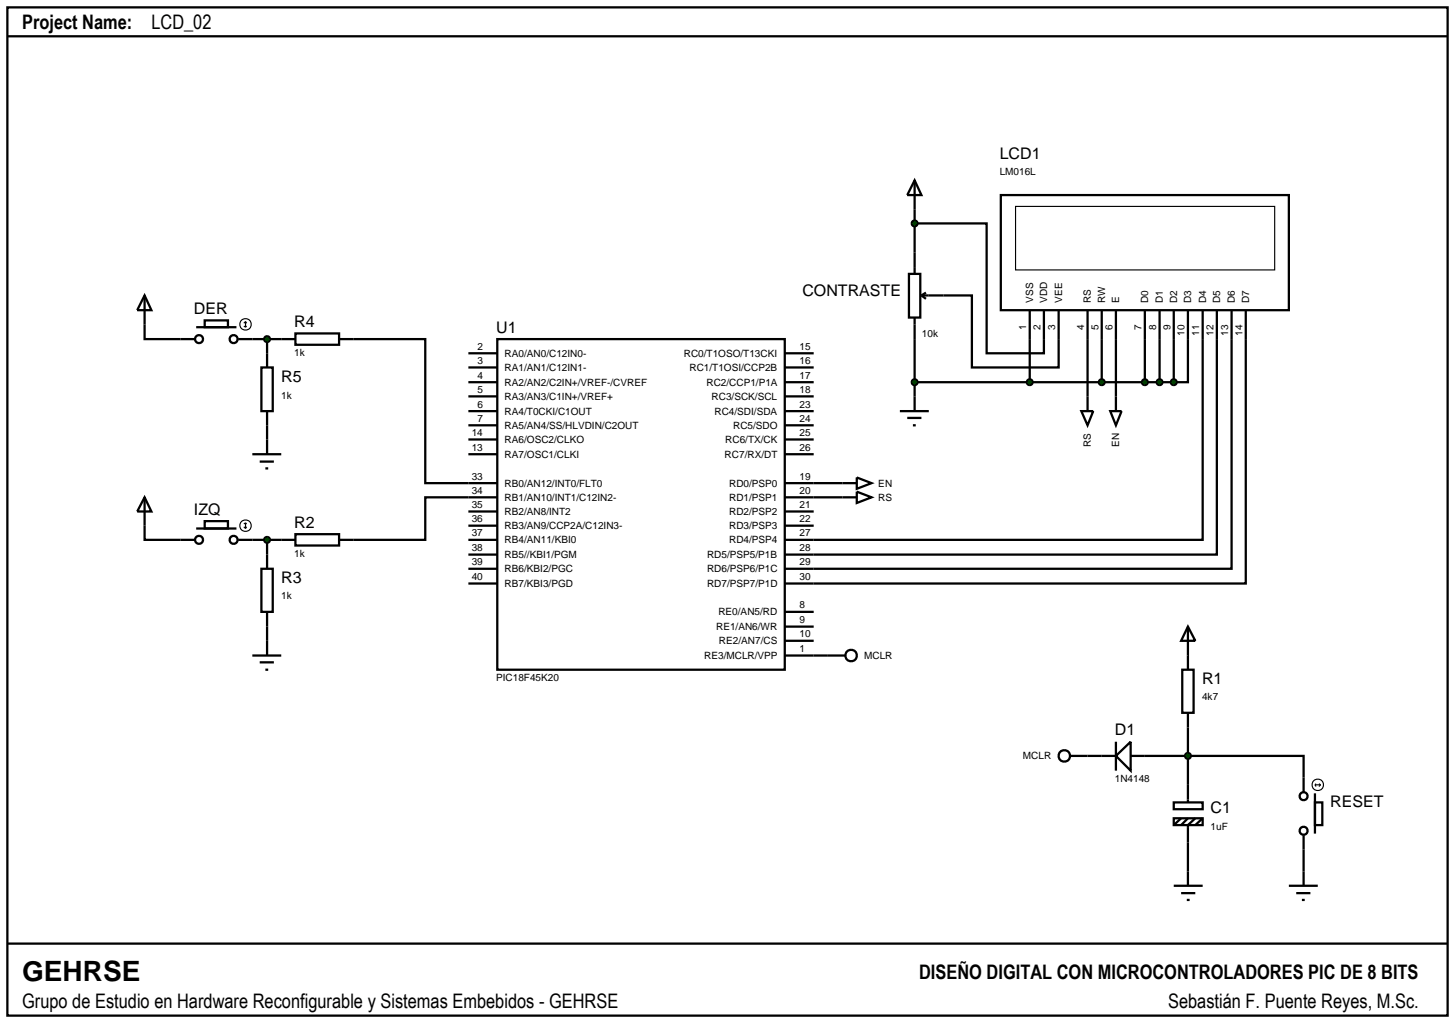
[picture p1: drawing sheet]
<svg xmlns="http://www.w3.org/2000/svg" width="257mm" height="180mm" viewBox="0 0 257 180" stroke-linecap="round" stroke-linejoin="round" font-family="sans-serif">
<g fill="none" stroke="#000" stroke-width=".4">
<path d="M1.3 1.3h254v177.8h-254zM1.3 6.4h254M161.3 39.4h12.7v22.9h10.1v-7.6M161.3 31.8l1.2 2.6h-2.5zM161.3 31.8v12.7M176.5 34.4h50.8v20.3h-50.8zM25.5 57.2v2.6h6.3M44.5 59.8h5.1M47.1 59.8v2.5M62.3 59.8h12.7v25.4h12.7M87.7 59.8h50.7v58.3h-50.7zM161.3 59.8v12.7"/>
<path d="M166.4 52.1h5v12.7h15.3v-10.1M181.6 54.7v12.7M191.8 54.7v17.8M194.3 54.7v12.7M196.8 54.7v17.8M201.9 54.7v12.7M204.5 54.7v12.7M207 54.7v12.7M209.5 54.7v12.7h-2.5M212.1 54.7v40.5h-73.7M214.6 54.7v43.1h-76.2M217.2 54.7v45.6h-78.8"/>
<path d="M219.7 54.7v48.2h-81.3M47.1 75v2.5M82.6 67.4h5.1M82.6 72.5h5.1M82.6 75h5.1M82.6 77.5h5.1M82.6 62.3h5.1M82.6 69.9h5.1M82.6 64.8h5.1M138.4 67.4h5.1M138.4 72.5h5.1M138.4 75h5.1"/>
<path d="M138.4 77.5h5.1M138.4 62.3h5.1M138.4 69.9h5.1M138.4 64.8h5.1M158.7 72.5h5.1M160 73.7h2.5M161 75h.5M161.3 67.4h45.7M190.7 72.5h2.1l-1 2.5zM195.8 72.5h2l-1 2.5zM25.5 92.7v2.5h6.3M44.5 95.2h5.1"/>
<path d="M47.1 95.2v2.6M82.6 95.2h5.1M82.6 80.1h5.1M82.6 90.2h5.1M82.6 92.7h5.1M82.6 97.8h5.1M87.7 87.7h-12.7v7.5h-12.7M138.4 85.2h12.7M138.4 87.7h12.7M138.4 80.1h5.1M138.4 90.2h5.1M138.4 92.7h5.1"/>
<path d="M151.1 84.2l2.6 1-2.6 1zM151.1 86.7l2.6 1-2.6 1zM47.1 110.5v2.5M82.6 100.3h5.1M82.6 102.9h5.1M138.4 115.6h7.6M138.4 107.9h5.1M138.4 110.5h5.1M138.4 113h5.1M208.5 118.1h2v7.6h-2zM209.5 110.5l1.3 2.5h-2.5zM209.5 110.5v7.6"/>
<path d="M191.8 133.3h5M196.8 133.3l2.6-2.5v5.1zM196.8 130.8v5.1M199.4 133.3h30.5v6.4M209.5 125.7v15.8M231.9 139.9v7.1M207 141.5h5.1v1.2h-5.1zM207 144.3h5.1v1.2h-5.1zM207 156.2h5.1M208.3 157.5h2.5M208.3 144.3l-1.3 1.2M209.3 158.7h.5"/>
<path d="M209.5 144.3l-1.2 1.2M210.8 144.3l-1.3 1.2v10.7M212.1 144.3l-1.3 1.2M227.3 156.2h5.1M228.6 157.5h2.5M229.6 158.7h.5M229.9 147.3v8.9M231.9 141.5h1.3v4h-1.3zM1.3 166.4h254"/>
<circle cx="229.9" cy="140.4" r=".7"/>
<circle cx="229.9" cy="146.5" r=".7"/>
</g>
<g fill="none" stroke="#000" stroke-width=".2">
<path d="M179.1 36.4h45.7v11.2h-45.7zM231.9 138.4h1M231.9 138.4l.2 .3M232.1 138.2l-.2 .2M232.6 138.2l.3 .2M232.9 138.4l-.3 .3"/>
<circle cx="232.4" cy="138.4" r="1.01"/>
</g>
<path d="M209.2 132.9l.3-.1-.5 .5zM209.5 132.8l.3 .1 .2 .4zM209.5 133.8l.5-.5-.1 .3zM209 133.3l.5 .5-.4-.2z" fill="#004000" stroke="#000" stroke-width=".4"/>
<path d="M209.5 132.8l.5 .5-.5 .5-.5-.5z" fill="#004000"/>
<g fill="none" stroke="#000" stroke-width=".4">
<path d="M146 115.6h3.1M188.7 133.3h3.1"/>
<circle cx="150.1" cy="115.6" r="1.01"/>
<circle cx="187.7" cy="133.3" r="1.01"/>
</g>
<g fill="#004000" stroke="#000" stroke-width=".4">
<path d="M161 39l.3-.1-.5 .5zM161.3 38.9l.3 .1 .2 .4zM161.3 39.9l.5-.5-.2 .4zM160.8 39.4l.5 .5-.3-.1z"/>
<path d="M161 67l.3-.1-.5 .5zM161.3 66.9l.3 .1 .2 .4zM161.3 67.9l.5-.5-.2 .4zM160.8 67.4l.5 .5-.3-.1z"/>
<path d="M193.9 67.1l.4-.2-.5 .5zM194.3 66.9l.4 .2 .1 .3zM194.3 67.9l.5-.5-.1 .3zM193.8 67.4l.5 .5-.3-.1z"/>
<path d="M201.5 67.1l.4-.2-.5 .5zM201.9 66.9l.4 .2 .1 .3zM202.4 67.4l-.1 .3-.4 .2zM201.4 67.4l.5 .5-.4-.2z"/>
<path d="M204.1 67.1l.4-.2-.5 .5zM204.5 66.9l.4 .2 .1 .3zM205 67.4l-.1 .3-.4 .2zM204 67.4l.5 .5-.4-.2z"/>
<path d="M206.6 67.1l.4-.2-.5 .5zM207 66.9l.4 .2 .1 .3zM207 67.9l.5-.5-.1 .3zM206.5 67.4l.5 .5-.3-.1z"/>
</g>
<g fill="#004000">
<path d="M160.8 39.4l.5-.5 .5 .5-.5 .5z"/>
<path d="M160.8 67.4l.5-.5 .5 .5-.5 .5z"/>
<path d="M193.8 67.4l.5-.5 .5 .5-.5 .5z"/>
<path d="M201.4 67.4l.5-.5 .5 .5-.5 .5z"/>
<path d="M204 67.4l.5-.5 .5 .5-.5 .5z"/>
<path d="M206.5 67.4l.5-.5 .5 .5-.5 .5z"/>
</g>
<path d="M160.3 48.3h2v7.7h-2zM161.3 44.5v3.8M161.3 56v3.8M162.5 52.1l.8 .6M162.5 52.1h3.9M163.3 51.6l-.8 .5" fill="none" stroke="#000" stroke-width=".4"/>
<path d="M181.2 67.1l.4-.2-.5 .5zM181.6 66.9l.4 .2 .1 .3zM181.6 67.9l.5-.5-.1 .3zM181.1 67.4l.5 .5-.3-.1z" fill="#004000" stroke="#000" stroke-width=".4"/>
<path d="M181.1 67.4l.5-.5 .5 .5-.5 .5z" fill="#004000"/>
<g fill="none" stroke="#000" stroke-width=".4">
<path d="M25.5 52.1l1.2 2.6h-2.5zM25.5 52.1v5.1M31.8 59.8h2.6M34.6 57.7h7.1M36.1 56.5h4.1v1.2h-4.1zM42 59.8h2.5M49.6 59.8h2.5M52.1 58.8h7.7v2h-7.7zM59.8 59.8h2.5M46.1 64.8h2v7.7h-2zM47.1 62.3v2.5M47.1 72.5v2.5"/>
<path d="M47.1 77.5v2.6M44.5 80.1h5.1M45.8 81.4h2.5M46.8 82.6h.5"/>
<circle cx="35.1" cy="59.8" r=".7"/>
<circle cx="41.2" cy="59.8" r=".7"/>
</g>
<g fill="none" stroke="#000" stroke-width=".2">
<path d="M43 57.5l.3 .2M43.3 56.7v1M43.3 56.7l-.3 .3M43.3 56.7l.2 .3M43.5 57.5l-.2 .2"/>
<circle cx="43.3" cy="57.2" r="1.01"/>
</g>
<path d="M46.7 59.5l.4-.2-.5 .5zM47.1 59.3l.4 .2 .1 .3zM47.1 60.3l.5-.5-.1 .3zM46.6 59.8l.5 .5-.3-.1z" fill="#004000" stroke="#000" stroke-width=".4"/>
<path d="M46.6 59.8l.5-.5 .5 .5-.5 .5z" fill="#004000"/>
<g fill="none" stroke="#000" stroke-width=".4">
<path d="M25.5 87.7l1.2 2.5h-2.5zM25.5 87.7v5M31.8 95.2h2.6M34.6 93.2h7.1M36.1 91.9h4.1v1.3h-4.1zM42 95.2h2.5M47.1 97.8v2.5M49.6 95.2h2.5M52.1 94.2h7.7v2h-7.7zM59.8 95.2h2.5M44.5 115.6h5.1M45.8 116.8h2.5"/>
<path d="M46.1 100.3h2v7.6h-2zM46.8 118.1h.5M47.1 107.9v2.6M47.1 113v2.6"/>
<circle cx="35.1" cy="95.2" r=".7"/>
<circle cx="41.2" cy="95.2" r=".7"/>
</g>
<g fill="none" stroke="#000" stroke-width=".2">
<path d="M43 92.9l.3 .3M43.3 92.2v1M43.3 92.2l-.3 .2M43.3 92.2l.2 .2M43.5 92.9l-.2 .3"/>
<circle cx="43.3" cy="92.7" r="1.01"/>
</g>
<path d="M46.7 94.9l.4-.2-.5 .5zM47.1 94.7l.4 .2 .1 .3zM47.6 95.2l-.1 .3-.4 .2zM46.6 95.2l.5 .5-.3-.1z" fill="#004000" stroke="#000" stroke-width=".4"/>
<path d="M46.6 95.2l.5-.5 .5 .5-.5 .5z" fill="#004000"/>
<text font-size="4.9" x="3.9" y="173.1">GEHRSE</text>
<g font-size="3.5">
<text x="3.9" y="5.2">Project Name:</text>
<text x="26.7" y="5.2">LCD_02</text>
<text x="162.1" y="172.7">DISEÑO DIGITAL CON MICROCONTROLADORES PIC DE 8 BITS</text>
<text x="3.9" y="177.8">Grupo de Estudio en Hardware Reconfigurable y Sistemas Embebidos - GEHRSE</text>
<text x="206" y="177.8">Sebastián F. Puente Reyes, M.Sc.</text>
</g>
<g font-size="2.8">
<text x="176.3" y="28.1">LCD1</text>
<text x="141.5" y="52.2">CONTRASTE</text>
<text x="34.2" y="55.4">DER</text>
<text x="51.9" y="57.7">R4</text>
<text x="87.5" y="58.7">U1</text>
<text x="49.6" y="67.4">R5</text>
<text x="34.2" y="90.8">IZQ</text>
<text x="51.9" y="93.1">R2</text>
<text x="49.6" y="102.9">R3</text>
<text x="212" y="120.7">R1</text>
<text x="196.6" y="129.7">D1</text>
<text x="213.5" y="143.5">C1</text>
<text x="234.6" y="142.3">RESET</text>
</g>
<g font-size="1.8">
<text x="176.3" y="30.9">LM016L</text>
<text x="182.2" y="53.4" transform="rotate(-90 182.2 53.4)">VSS</text>
<text x="184.7" y="53.4" transform="rotate(-90 184.7 53.4)">VDD</text>
<text x="187.3" y="53.4" transform="rotate(-90 187.3 53.4)">VEE</text>
<text x="192.4" y="53.4" transform="rotate(-90 192.4 53.4)">RS</text>
<text x="194.9" y="53.4" transform="rotate(-90 194.9 53.4)">RW</text>
<text x="197.4" y="53.4" transform="rotate(-90 197.4 53.4)">E</text>
<text x="202.5" y="53.4" transform="rotate(-90 202.5 53.4)">D0</text>
<text x="205.1" y="53.4" transform="rotate(-90 205.1 53.4)">D1</text>
<text x="207.6" y="53.4" transform="rotate(-90 207.6 53.4)">D2</text>
<text x="210.1" y="53.4" transform="rotate(-90 210.1 53.4)">D3</text>
<text x="212.7" y="53.4" transform="rotate(-90 212.7 53.4)">D4</text>
<text x="215.2" y="53.4" transform="rotate(-90 215.2 53.4)">D5</text>
<text x="217.8" y="53.4" transform="rotate(-90 217.8 53.4)">D6</text>
<text x="220.3" y="53.4" transform="rotate(-90 220.3 53.4)">D7</text>
<text x="162.6" y="59.4">10k</text>
<text x="181" y="58.2" transform="rotate(-90 181 58.2)">1</text>
<text x="183.5" y="58.2" transform="rotate(-90 183.5 58.2)">2</text>
<text x="186.1" y="58.2" transform="rotate(-90 186.1 58.2)">3</text>
<text x="191.2" y="58.2" transform="rotate(-90 191.2 58.2)">4</text>
<text x="193.7" y="58.2" transform="rotate(-90 193.7 58.2)">5</text>
<text x="196.2" y="58.2" transform="rotate(-90 196.2 58.2)">6</text>
<text x="201.3" y="58.2" transform="rotate(-90 201.3 58.2)">7</text>
<text x="203.9" y="58.2" transform="rotate(-90 203.9 58.2)">8</text>
<text x="206.4" y="58.2" transform="rotate(-90 206.4 58.2)">9</text>
<text x="208.9" y="59.2" transform="rotate(-90 208.9 59.2)">10</text>
<text x="211.5" y="59.2" transform="rotate(-90 211.5 59.2)">11</text>
<text x="214" y="59.2" transform="rotate(-90 214 59.2)">12</text>
<text x="216.6" y="59.2" transform="rotate(-90 216.6 59.2)">13</text>
<text x="219.1" y="59.2" transform="rotate(-90 219.1 59.2)">14</text>
<text x="51.9" y="62.8">1k</text>
<text x="84.2" y="61.7">2</text>
<text x="84.2" y="64.2">3</text>
<text x="89" y="62.9">RA0/AN0/C12IN0-</text>
<text x="89" y="65.4">RA1/AN1/C12IN1-</text>
<text x="120.6" y="62.9">RC0/T1OSO/T13CKI</text>
<text x="121.6" y="65.4">RC1/T1OSI/CCP2B</text>
<text x="141" y="61.7">15</text>
<text x="141" y="64.2">16</text>
<text x="49.6" y="70.3">1k</text>
<text x="84.2" y="71.9">6</text>
<text x="84.2" y="66.8">4</text>
<text x="84.2" y="69.3">5</text>
<text x="89" y="68">RA2/AN2/C2IN+/VREF-/CVREF</text>
<text x="89" y="70.5">RA3/AN3/C1IN+/VREF+</text>
<text x="124.6" y="68">RC2/CCP1/P1A</text>
<text x="125.5" y="70.5">RC3/SCK/SCL</text>
<text x="141" y="69.3">18</text>
<text x="141" y="71.9">23</text>
<text x="141" y="66.8">17</text>
<text x="83.2" y="76.9">14</text>
<text x="84.2" y="74.4">7</text>
<text x="89" y="73.1">RA4/T0CKI/C1OUT</text>
<text x="89" y="75.6">RA5/AN4/SS/HLVDIN/C2OUT</text>
<text x="126" y="73.1">RC4/SDI/SDA</text>
<text x="129.3" y="75.6">RC5/SDO</text>
<text x="141" y="74.4">24</text>
<text x="141" y="76.9">25</text>
<text x="83.2" y="79.5">13</text>
<text x="89" y="78.1">RA6/OSC2/CLKO</text>
<text x="89" y="80.7">RA7/OSC1/CLKI</text>
<text x="127.8" y="80.7">RC7/RX/DT</text>
<text x="127.9" y="78.1">RC6/TX/CK</text>
<text x="141" y="79.5">26</text>
<text x="192.4" y="78.8" transform="rotate(-90 192.4 78.8)">RS</text>
<text x="197.4" y="78.8" transform="rotate(-90 197.4 78.8)">EN</text>
<text x="83.2" y="84.6">33</text>
<text x="83.2" y="87.1">34</text>
<text x="83.2" y="89.6">35</text>
<text x="89" y="85.8">RB0/AN12/INT0/FLT0</text>
<text x="89" y="88.3">RB1/AN10/INT1/C12IN2-</text>
<text x="128.6" y="85.8">RD0/PSP0</text>
<text x="128.6" y="88.3">RD1/PSP1</text>
<text x="141" y="84.6">19</text>
<text x="141" y="87.1">20</text>
<text x="141" y="89.6">21</text>
<text x="154.9" y="85.8">EN</text>
<text x="154.9" y="88.3">RS</text>
<text x="83.2" y="92.1">36</text>
<text x="83.2" y="94.6">37</text>
<text x="89" y="90.8">RB2/AN8/INT2</text>
<text x="89" y="93.3">RB3/AN9/CCP2A/C12IN3-</text>
<text x="89" y="95.8">RB4/AN11/KBI0</text>
<text x="128.6" y="90.8">RD2/PSP2</text>
<text x="128.6" y="93.3">RD3/PSP3</text>
<text x="128.6" y="95.8">RD4/PSP4</text>
<text x="141" y="92.1">22</text>
<text x="141" y="94.6">27</text>
<text x="51.9" y="98.2">1k</text>
<text x="83.2" y="97.2">38</text>
<text x="83.2" y="99.7">39</text>
<text x="89" y="98.4">RB5//KBI1/PGM</text>
<text x="89" y="100.9">RB6/KBI2/PGC</text>
<text x="124.7" y="98.4">RD5/PSP5/P1B</text>
<text x="124.7" y="100.9">RD6/PSP6/P1C</text>
<text x="141" y="97.2">28</text>
<text x="141" y="99.7">29</text>
<text x="49.6" y="105.7">1k</text>
<text x="83.2" y="102.3">40</text>
<text x="89" y="103.5">RB7/KBI3/PGD</text>
<text x="124.7" y="103.5">RD7/PSP7/P1D</text>
<text x="141" y="102.3">30</text>
<text x="141" y="107.3">8</text>
<text x="126.3" y="111.1">RE1/AN6/WR</text>
<text x="126.7" y="108.5">RE0/AN5/RD</text>
<text x="126.8" y="113.6">RE2/AN7/CS</text>
<text x="141" y="109.9">9</text>
<text x="141" y="112.4">10</text>
<text x="124.2" y="116.2">RE3/MCLR/VPP</text>
<text x="141" y="115">1</text>
<text x="152.4" y="116.2">MCLR</text>
<text x="87.5" y="120.1">PIC18F45K20</text>
<text x="212" y="123.5">4k7</text>
<text x="180.4" y="133.9">MCLR</text>
<text x="196.6" y="137.9">1N4148</text>
<text x="213.5" y="146.4">1uF</text>
</g>
</svg>
